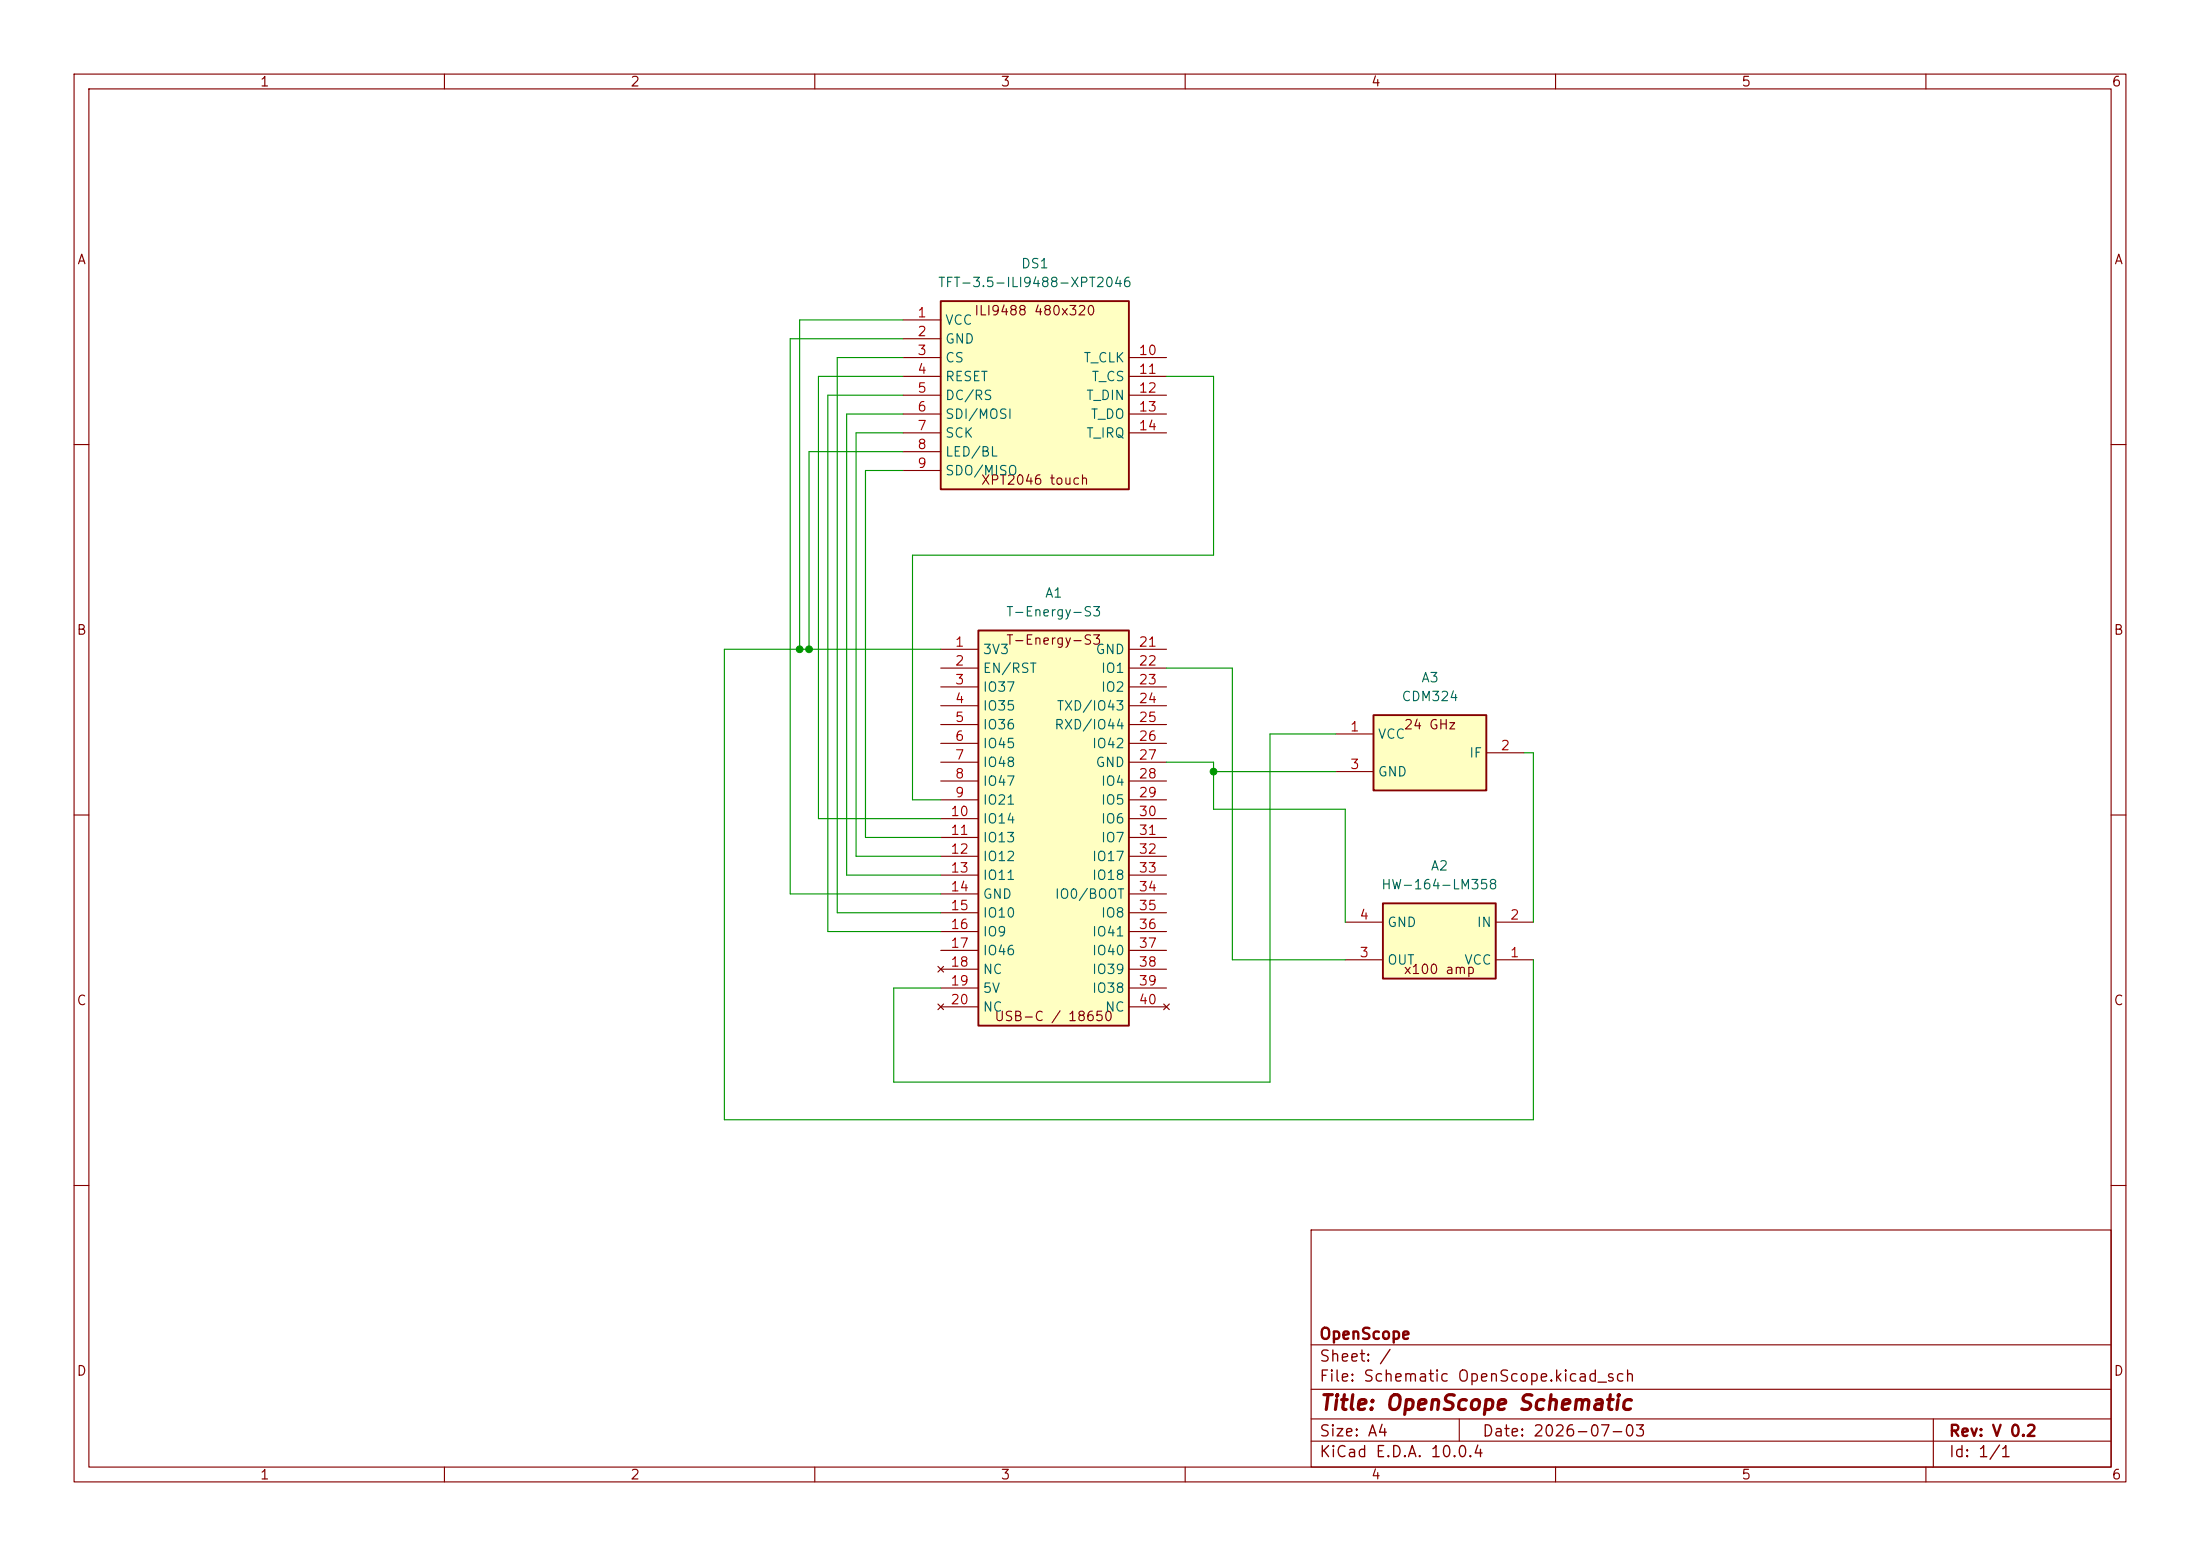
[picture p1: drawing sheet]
<svg xmlns="http://www.w3.org/2000/svg" width="297mm" height="210mm" viewBox="0 0 297 210" stroke-linecap="round" stroke-linejoin="round" font-family="sans-serif">
<g fill="none" stroke="#840000" stroke-width=".15">
<path d="M10 10h277v190h-277zM12 12h273v186h-273zM60 10v2M110 10v2M160 10v2M210 10v2M260 10v2M10 60h2M285 60h2M10 110h2M285 110h2M10 160h2"/>
<path d="M177 166h108v32h-108zM285 160h2M60 198v2M110 198v2M160 198v2M177 194.5h108M177 191.5h108M177 187.5h108M177 181.5h108M197 191.5v3M210 198v2M260 198v2"/>
<path d="M261 191.5v6.5"/>
</g>
<path d="M127 40.6h25.4v25.4h-25.4z" fill="#ffffc2"/>
<path d="M127 40.6h25.4v25.4h-25.4z" fill="none" stroke="#840000" stroke-width=".25"/>
<g fill="none" stroke="#840000" stroke-width=".15">
<path d="M121.9 43.2h5.1M121.9 45.7h5.1M121.9 48.3h5.1M121.9 50.8h5.1M121.9 53.3h5.1M121.9 55.9h5.1M121.9 58.4h5.1M152.4 48.3h5.1M152.4 50.8h5.1M152.4 53.3h5.1M152.4 55.9h5.1M152.4 58.4h5.1"/>
<path d="M121.9 61h5.1M121.9 63.5h5.1"/>
</g>
<path d="M132.1 85.1h20.3v53.3h-20.3z" fill="#ffffc2"/>
<path d="M132.1 85.1h20.3v53.3h-20.3z" fill="none" stroke="#840000" stroke-width=".25"/>
<g fill="none" stroke="#840000" stroke-width=".15">
<path d="M127 87.6h5.1M127 90.2h5.1M127 92.7h5.1M127 95.3h5.1M127 97.8h5.1M152.4 87.6h5.1M152.4 90.2h5.1M152.4 92.7h5.1M152.4 95.3h5.1M152.4 97.8h5.1M127 100.3h5.1M127 102.9h5.1"/>
<path d="M127 105.4h5.1M127 108h5.1M127 110.5h5.1M127 113h5.1M127 115.6h5.1M127 118.1h5.1M152.4 100.3h5.1M152.4 102.9h5.1M152.4 105.4h5.1M152.4 108h5.1M152.4 110.5h5.1M152.4 113h5.1"/>
<path d="M152.4 115.6h5.1M152.4 118.1h5.1M126.6 130.4l.8 .8M126.6 135.5l.8 .8M127 120.7h5.1M127 123.2h5.1M127 125.7h5.1M127 128.3h5.1M127 130.8h5.1M127 133.4h5.1M127 135.9h5.1M127.4 130.4l-.8 .8"/>
<path d="M127.4 135.5l-.8 .8M152.4 120.7h5.1M152.4 123.2h5.1M152.4 125.7h5.1M152.4 128.3h5.1M152.4 130.8h5.1M152.4 133.4h5.1M152.4 135.9h5.1M157.1 135.5l.8 .8M157.9 135.5l-.8 .8"/>
</g>
<path d="M185.4 96.5h15.3v10.2h-15.3z" fill="#ffffc2"/>
<path d="M185.4 96.5h15.3v10.2h-15.3z" fill="none" stroke="#840000" stroke-width=".25"/>
<path d="M180.3 99.1h5.1M180.3 104.1h5.1M200.7 101.6h5" fill="none" stroke="#840000" stroke-width=".15"/>
<path d="M186.7 121.9h15.2v10.2h-15.2z" fill="#ffffc2"/>
<path d="M186.7 121.9h15.2v10.2h-15.2z" fill="none" stroke="#840000" stroke-width=".25"/>
<path d="M181.6 129.5h5.1M181.6 124.5h5.1M201.9 129.5h5.1M201.9 124.5h5.1" fill="none" stroke="#840000" stroke-width=".15"/>
<g fill="none" stroke="#009600" stroke-width=".15">
<path d="M121.9 43.2h-14v44.4M121.9 53.3h-10.1v72.4h15.2M121.9 45.7h-15.2v75h20.3M121.9 50.8h-11.4v59.7h16.5M121.9 48.3h-8.9v74.9h14M121.9 58.4h-6.3v57.2h11.4M121.9 55.9h-7.6v62.2h12.7M157.5 50.8h6.3v24.1h-40.6v33.1h3.8M121.9 61h-12.7v26.6M121.9 63.5h-5.1v49.5h10.2M127 87.6h-29.2v63.5h109.2v-21.6M157.5 90.2h8.9v39.3h15.2"/>
<path d="M180.3 99.1h-8.9v47h-50.8v-12.7h6.4M157.5 102.9h6.3v6.3h17.8v15.3M163.8 104.1h16.5M205.7 101.6h1.3v22.9"/>
</g>
<g fill="#009600" stroke="#009600" stroke-width=".14">
<circle cx="109.2" cy="87.6" r=".46"/>
<circle cx="107.9" cy="87.6" r=".46"/>
<circle cx="163.8" cy="104.1" r=".46"/>
</g>
<text font-size="2" fill="#840000" x="178" y="190.8">Title: OpenScope Schematic</text>
<g font-size="1.5" fill="#840000">
<text x="178" y="184.2">Sheet: /</text>
<text x="178" y="181.2">OpenScope</text>
<text x="178" y="186.9">File: Schematic OpenScope.kicad_sch</text>
<text x="178" y="197.1">KiCad E.D.A. 10.0.4</text>
<text x="178" y="194.3">Size: A4</text>
<text x="200" y="194.3">Date: 2026-07-03</text>
<text x="263" y="194.3">Rev: V 0.2</text>
<text x="263" y="197.1">Id: 1/1</text>
</g>
<g font-size="1.3" fill="#840000">
<text x="35" y="12">1</text>
<text x="85" y="12">2</text>
<text x="135" y="12">3</text>
<text x="185" y="12">4</text>
<text x="235" y="12">5</text>
<text x="285" y="12">6</text>
<text x="10.3" y="36">A</text>
<text x="285.3" y="36">A</text>
<text x="131.4" y="42.9">ILI9488 480x320</text>
<text x="132.3" y="65.7">XPT2046 touch</text>
<text x="10.3" y="86">B</text>
<text x="135.7" y="87.3">T-Energy-S3</text>
<text x="285.3" y="86">B</text>
<text x="189.4" y="98.8">24 GHz</text>
<text x="189.4" y="131.8">x100 amp</text>
<text x="10.3" y="136">C</text>
<text x="285.3" y="136">C</text>
<text x="134.2" y="138.1">USB-C / 18650</text>
<text x="10.3" y="186">D</text>
<text x="285.3" y="186">D</text>
<text x="35" y="200">1</text>
<text x="85" y="200">2</text>
<text x="135" y="200">3</text>
<text x="185" y="200">4</text>
<text x="235" y="200">5</text>
<text x="285" y="200">6</text>
</g>
<g font-size="1.3" fill="#006464">
<text x="126.5" y="39.1">TFT-3.5-ILI9488-XPT2046</text>
<text x="137.8" y="36.5">DS1</text>
<text x="127.5" y="44.2">VCC</text>
<text x="127.5" y="46.7">GND</text>
<text x="127.5" y="49.2">CS</text>
<text x="127.5" y="51.8">RESET</text>
<text x="146.2" y="49.2">T_CLK</text>
<text x="147.3" y="51.8">T_CS</text>
<text x="127.5" y="54.3">DC/RS</text>
<text x="127.5" y="56.9">SDI/MOSI</text>
<text x="127.5" y="59.4">SCK</text>
<text x="146.5" y="54.3">T_DIN</text>
<text x="146.5" y="59.4">T_IRQ</text>
<text x="147.2" y="56.9">T_DO</text>
<text x="127.5" y="61.9">LED/BL</text>
<text x="127.5" y="64.5">SDO/MISO</text>
<text x="135.7" y="83.5">T-Energy-S3</text>
<text x="141" y="81">A1</text>
<text x="132.6" y="88.6">3V3</text>
<text x="147.8" y="88.6">GND</text>
<text x="132.6" y="91.1">EN/RST</text>
<text x="132.6" y="93.7">IO37</text>
<text x="148.5" y="91.1">IO1</text>
<text x="148.5" y="93.7">IO2</text>
<text x="189.1" y="95">CDM324</text>
<text x="191.8" y="92.4">A3</text>
<text x="132.6" y="96.2">IO35</text>
<text x="132.6" y="98.8">IO36</text>
<text x="132.6" y="101.3">IO45</text>
<text x="142.3" y="98.8">RXD/IO44</text>
<text x="142.6" y="96.2">TXD/IO43</text>
<text x="147.3" y="101.3">IO42</text>
<text x="185.9" y="100">VCC</text>
<text x="132.6" y="103.8">IO48</text>
<text x="132.6" y="106.4">IO47</text>
<text x="147.8" y="103.8">GND</text>
<text x="148.5" y="106.4">IO4</text>
<text x="185.9" y="105.1">GND</text>
<text x="198.3" y="102.6">IF</text>
<text x="132.6" y="108.9">IO21</text>
<text x="132.6" y="111.5">IO14</text>
<text x="148.5" y="108.9">IO5</text>
<text x="148.5" y="111.5">IO6</text>
<text x="132.6" y="114">IO13</text>
<text x="132.6" y="116.5">IO12</text>
<text x="132.6" y="119.1">IO11</text>
<text x="147.3" y="116.5">IO17</text>
<text x="147.3" y="119.1">IO18</text>
<text x="148.5" y="114">IO7</text>
<text x="193.1" y="117.8">A2</text>
<text x="132.6" y="121.6">GND</text>
<text x="132.6" y="124.2">IO10</text>
<text x="142.3" y="121.6">IO0/BOOT</text>
<text x="148.5" y="124.2">IO8</text>
<text x="186.4" y="120.4">HW-164-LM358</text>
<text x="187.2" y="125.4">GND</text>
<text x="199.3" y="125.4">IN</text>
<text x="132.6" y="126.7">IO9</text>
<text x="132.6" y="129.2">IO46</text>
<text x="132.6" y="131.8">NC</text>
<text x="147.3" y="126.7">IO41</text>
<text x="147.3" y="129.2">IO40</text>
<text x="147.3" y="131.8">IO39</text>
<text x="187.2" y="130.5">OUT</text>
<text x="197.6" y="130.5">VCC</text>
<text x="132.6" y="134.3">5V</text>
<text x="132.6" y="136.9">NC</text>
<text x="147.3" y="134.3">IO38</text>
<text x="149.1" y="136.9">NC</text>
</g>
<g font-size="1.3" fill="#a90000">
<text x="123.8" y="43.2">1</text>
<text x="123.8" y="45.7">2</text>
<text x="123.8" y="48.2">3</text>
<text x="123.8" y="50.8">4</text>
<text x="123.8" y="53.3">5</text>
<text x="153.6" y="48.2">10</text>
<text x="153.6" y="50.8">11</text>
<text x="153.6" y="53.3">12</text>
<text x="123.8" y="55.9">6</text>
<text x="123.8" y="58.4">7</text>
<text x="153.6" y="55.9">13</text>
<text x="153.6" y="58.4">14</text>
<text x="123.8" y="60.9">8</text>
<text x="123.8" y="63.5">9</text>
<text x="128.8" y="87.6">1</text>
<text x="153.6" y="87.6">21</text>
<text x="128.8" y="90.1">2</text>
<text x="128.8" y="92.7">3</text>
<text x="128.8" y="95.2">4</text>
<text x="153.6" y="90.1">22</text>
<text x="153.6" y="92.7">23</text>
<text x="153.6" y="95.2">24</text>
<text x="128.8" y="97.8">5</text>
<text x="128.8" y="100.3">6</text>
<text x="153.6" y="97.8">25</text>
<text x="153.6" y="100.3">26</text>
<text x="182.2" y="99">1</text>
<text x="202.5" y="101.6">2</text>
<text x="128.8" y="102.8">7</text>
<text x="128.8" y="105.4">8</text>
<text x="128.8" y="107.9">9</text>
<text x="153.6" y="102.8">27</text>
<text x="153.6" y="105.4">28</text>
<text x="153.6" y="107.9">29</text>
<text x="182.2" y="104.1">3</text>
<text x="128.2" y="110.5">10</text>
<text x="128.2" y="113">11</text>
<text x="153.6" y="110.5">30</text>
<text x="153.6" y="113">31</text>
<text x="128.2" y="115.5">12</text>
<text x="128.2" y="118.1">13</text>
<text x="153.6" y="115.5">32</text>
<text x="153.6" y="118.1">33</text>
<text x="128.2" y="120.6">14</text>
<text x="128.2" y="123.2">15</text>
<text x="128.2" y="125.7">16</text>
<text x="153.6" y="120.6">34</text>
<text x="153.6" y="123.2">35</text>
<text x="153.6" y="125.7">36</text>
<text x="183.4" y="124.4">4</text>
<text x="203.8" y="124.4">2</text>
<text x="128.2" y="128.2">17</text>
<text x="128.2" y="130.8">18</text>
<text x="153.6" y="128.2">37</text>
<text x="153.6" y="130.8">38</text>
<text x="183.4" y="129.5">3</text>
<text x="203.8" y="129.5">1</text>
<text x="128.2" y="133.3">19</text>
<text x="128.2" y="135.9">20</text>
<text x="153.6" y="133.3">39</text>
<text x="153.6" y="135.9">40</text>
</g>
</svg>
